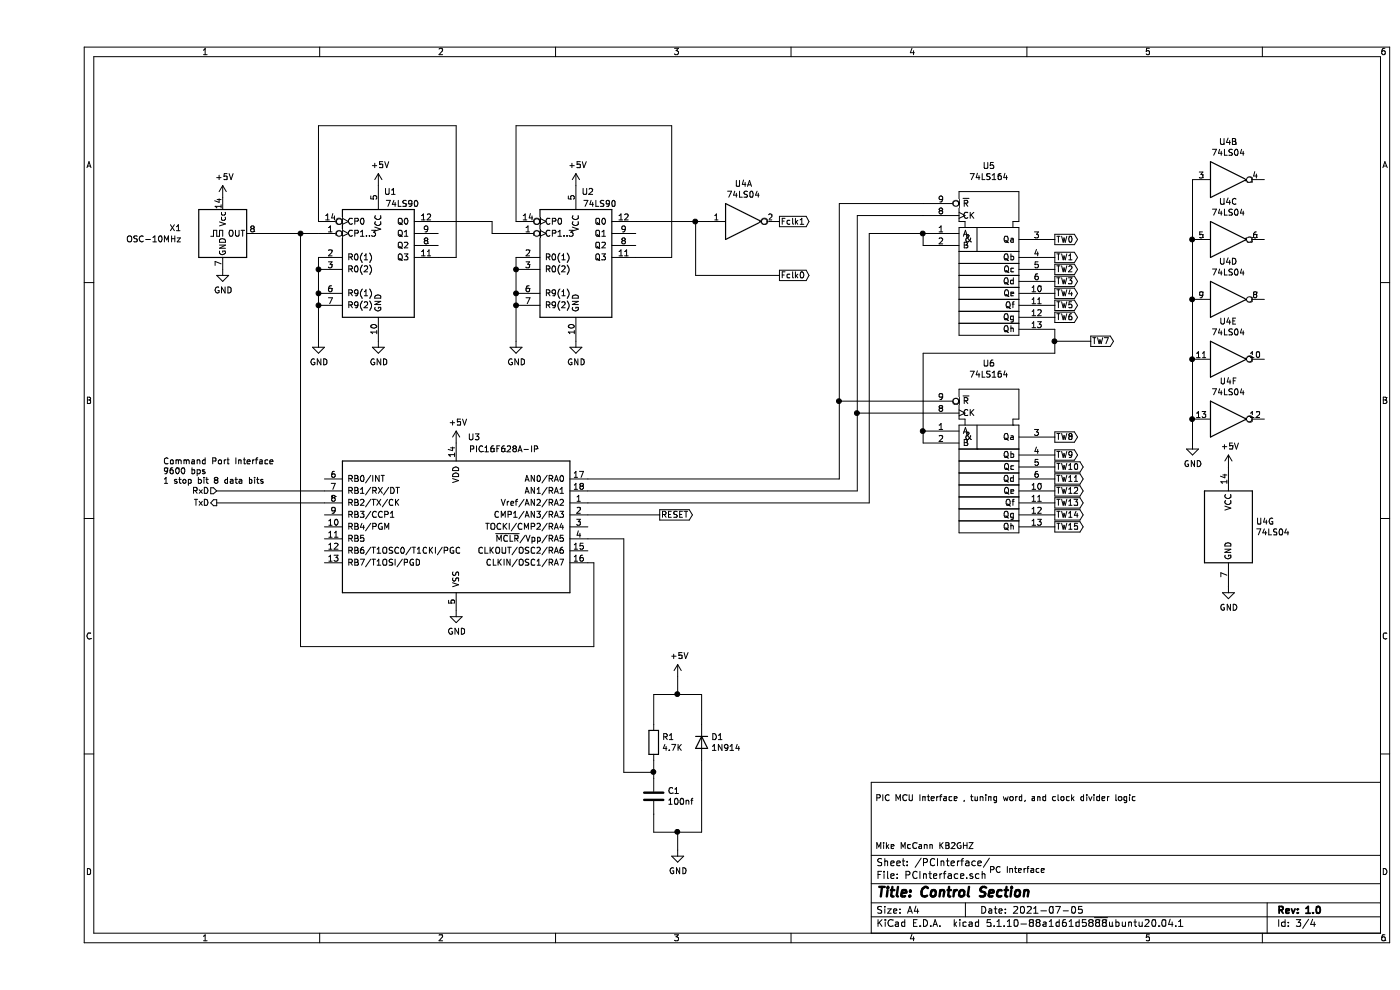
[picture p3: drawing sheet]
EESchema Schematic File Version 4
EELAYER 30 0
EELAYER END
$Descr A4 11693 8268
encoding utf-8
Sheet 3 4
Title "Control Section"
Date "2021-07-05"
Rev "1.0"
Comp ""
Comment1 ""
Comment2 ""
Comment3 ""
Comment4 ""
$EndDescr
Text Notes 7000 6700 0    50   ~ 0
PIC MCU Interface , tuning word, and clock divider logic
Text Notes 7950 7300 0    50   ~ 0
PC Interface
$Comp
L 74xx:74LS90 U1
U 1 1
P 2850 2150
F 0 "U1" H 2950 2700 50  0000 C CNN
F 1 "74LS90" H 3050 2600 50  0000 C CNN
F 2 "" H 2850 2150 50  0001 C CNN
F 3 "http://www.ti.com/lit/gpn/sn74LS90" H 2850 2150 50  0001 C CNN
	1    2850 2150
	1    0    0    -1  
$EndComp
$Comp
L 74xx:74LS90 U2
U 1 1
P 4500 2150
F 0 "U2" H 4600 2700 50  0000 C CNN
F 1 "74LS90" H 4700 2600 50  0000 C CNN
F 2 "" H 4500 2150 50  0001 C CNN
F 3 "http://www.ti.com/lit/gpn/sn74LS90" H 4500 2150 50  0001 C CNN
	1    4500 2150
	1    0    0    -1  
$EndComp
$Comp
L MCU_Microchip_PIC16:PIC16F628A-IP U3
U 1 1
P 3500 4400
F 0 "U3" H 3650 5150 50  0000 C CNN
F 1 "PIC16F628A-IP" H 3900 5050 50  0000 C CNN
F 2 "" H 3500 4400 50  0001 C CIN
F 3 "http://ww1.microchip.com/downloads/en/DeviceDoc/40300c.pdf" H 3500 4400 50  0001 C CNN
	1    3500 4400
	1    0    0    -1  
$EndComp
$Comp
L 74xx_IEEE:74164 U5
U 1 1
P 7950 1950
F 0 "U5" H 7950 2516 50  0000 C CNN
F 1 "74LS164" H 7950 2425 50  0000 C CNN
F 2 "" H 7950 1950 50  0001 C CNN
F 3 "" H 7950 1950 50  0001 C CNN
	1    7950 1950
	1    0    0    -1  
$EndComp
$Comp
L 74xx_IEEE:74164 U6
U 1 1
P 7950 3600
F 0 "U6" H 7950 4166 50  0000 C CNN
F 1 "74LS164" H 7950 4075 50  0000 C CNN
F 2 "" H 7950 3600 50  0001 C CNN
F 3 "" H 7950 3600 50  0001 C CNN
	1    7950 3600
	1    0    0    -1  
$EndComp
$Comp
L 74xx:74LS04 U4
U 1 1
P 5900 1850
F 0 "U4" H 5900 2167 50  0000 C CNN
F 1 "74LS04" H 5900 2076 50  0000 C CNN
F 2 "" H 5900 1850 50  0001 C CNN
F 3 "http://www.ti.com/lit/gpn/sn74LS04" H 5900 1850 50  0001 C CNN
	1    5900 1850
	1    0    0    -1  
$EndComp
Wire Wire Line
	5000 2150 5300 2150
$Comp
L power:GND #PWR?
U 1 1
P 2850 2850
F 0 "#PWR?" H 2850 2600 50  0001 C CNN
F 1 "GND" H 2855 2677 50  0000 C CNN
F 2 "" H 2850 2850 50  0001 C CNN
F 3 "" H 2850 2850 50  0001 C CNN
	1    2850 2850
	1    0    0    -1  
$EndComp
$Comp
L power:GND #PWR?
U 1 1
P 4500 2850
F 0 "#PWR?" H 4500 2600 50  0001 C CNN
F 1 "GND" H 4505 2677 50  0000 C CNN
F 2 "" H 4500 2850 50  0001 C CNN
F 3 "" H 4500 2850 50  0001 C CNN
	1    4500 2850
	1    0    0    -1  
$EndComp
$Comp
L power:+5V #PWR?
U 1 1
P 3500 3700
F 0 "#PWR?" H 3500 3550 50  0001 C CNN
F 1 "+5V" H 3515 3873 50  0000 C CNN
F 2 "" H 3500 3700 50  0001 C CNN
F 3 "" H 3500 3700 50  0001 C CNN
	1    3500 3700
	1    0    0    -1  
$EndComp
$Comp
L power:GND #PWR?
U 1 1
P 1550 2250
F 0 "#PWR?" H 1550 2000 50  0001 C CNN
F 1 "GND" H 1555 2077 50  0000 C CNN
F 2 "" H 1550 2250 50  0001 C CNN
F 3 "" H 1550 2250 50  0001 C CNN
	1    1550 2250
	1    0    0    -1  
$EndComp
$Comp
L power:+5V #PWR?
U 1 1
P 1550 1650
F 0 "#PWR?" H 1550 1500 50  0001 C CNN
F 1 "+5V" H 1565 1823 50  0000 C CNN
F 2 "" H 1550 1650 50  0001 C CNN
F 3 "" H 1550 1650 50  0001 C CNN
	1    1550 1650
	1    0    0    -1  
$EndComp
$Comp
L power:+5V #PWR?
U 1 1
P 4500 1550
F 0 "#PWR?" H 4500 1400 50  0001 C CNN
F 1 "+5V" H 4515 1723 50  0000 C CNN
F 2 "" H 4500 1550 50  0001 C CNN
F 3 "" H 4500 1550 50  0001 C CNN
	1    4500 1550
	1    0    0    -1  
$EndComp
$Comp
L power:+5V #PWR?
U 1 1
P 2850 1550
F 0 "#PWR?" H 2850 1400 50  0001 C CNN
F 1 "+5V" H 2865 1723 50  0000 C CNN
F 2 "" H 2850 1550 50  0001 C CNN
F 3 "" H 2850 1550 50  0001 C CNN
	1    2850 1550
	1    0    0    -1  
$EndComp
$Comp
L power:GND #PWR?
U 1 1
P 3500 5100
F 0 "#PWR?" H 3500 4850 50  0001 C CNN
F 1 "GND" H 3505 4927 50  0000 C CNN
F 2 "" H 3500 5100 50  0001 C CNN
F 3 "" H 3500 5100 50  0001 C CNN
	1    3500 5100
	1    0    0    -1  
$EndComp
Wire Wire Line
	2350 2150 2350 2250
Connection ~ 2350 2250
Wire Wire Line
	2350 2250 2350 2450
Connection ~ 2350 2450
Wire Wire Line
	2350 2450 2350 2550
Connection ~ 2350 2550
Wire Wire Line
	4000 2150 4000 2250
Connection ~ 4000 2250
Wire Wire Line
	4000 2250 4000 2450
Connection ~ 4000 2450
Wire Wire Line
	4000 2450 4000 2550
Connection ~ 4000 2550
$Comp
L power:GND #PWR?
U 1 1
P 2350 2850
F 0 "#PWR?" H 2350 2600 50  0001 C CNN
F 1 "GND" H 2355 2677 50  0000 C CNN
F 2 "" H 2350 2850 50  0001 C CNN
F 3 "" H 2350 2850 50  0001 C CNN
	1    2350 2850
	1    0    0    -1  
$EndComp
$Comp
L power:GND #PWR?
U 1 1
P 4000 2850
F 0 "#PWR?" H 4000 2600 50  0001 C CNN
F 1 "GND" H 4005 2677 50  0000 C CNN
F 2 "" H 4000 2850 50  0001 C CNN
F 3 "" H 4000 2850 50  0001 C CNN
	1    4000 2850
	1    0    0    -1  
$EndComp
Wire Wire Line
	2350 2550 2350 2850
Wire Wire Line
	4000 2550 4000 2850
Wire Wire Line
	1850 1950 2200 1950
Wire Wire Line
	2350 1850 2350 1050
Wire Wire Line
	2350 1050 3500 1050
Wire Wire Line
	3500 1050 3500 2150
Wire Wire Line
	3500 2150 3350 2150
Wire Wire Line
	4000 1850 4000 1050
Wire Wire Line
	4000 1050 5300 1050
Wire Wire Line
	5300 1050 5300 2150
Wire Wire Line
	3350 1850 3800 1850
Wire Wire Line
	3800 1850 3800 1950
Wire Wire Line
	3800 1950 4000 1950
Wire Wire Line
	5000 1850 5500 1850
Wire Wire Line
	5500 1850 5500 2300
Wire Wire Line
	5500 2300 6200 2300
Connection ~ 5500 1850
Wire Wire Line
	5500 1850 5600 1850
Text GLabel 6200 1850 2    50   Output ~ 0
Fclk1
Text GLabel 6200 2300 2    50   Output ~ 0
Fclk0
Wire Wire Line
	2200 1950 2200 5400
Connection ~ 2200 1950
Wire Wire Line
	2200 1950 2350 1950
Wire Wire Line
	2200 5400 4650 5400
Wire Wire Line
	4650 5400 4650 4700
Wire Wire Line
	4650 4700 4600 4700
Text HLabel 1500 4100 0    50   Input ~ 0
RxD
Text HLabel 1500 4200 0    50   Output ~ 0
TxD
Text Notes 1050 4050 0    50   ~ 0
Command Port Interface\n9600 bps\n1 stop bit 8 data bits\n
Wire Wire Line
	4600 4000 6700 4000
Wire Wire Line
	6700 4000 6700 3350
Wire Wire Line
	6700 1700 7400 1700
Wire Wire Line
	4600 4100 6850 4100
Wire Wire Line
	6850 4100 6850 3450
Wire Wire Line
	6850 1800 7400 1800
Wire Wire Line
	6700 3350 7400 3350
Connection ~ 6700 3350
Wire Wire Line
	6700 3350 6700 1700
Wire Wire Line
	6850 3450 7400 3450
Connection ~ 6850 3450
Wire Wire Line
	6850 3450 6850 1800
Wire Wire Line
	7400 1950 6950 1950
Wire Wire Line
	6950 1950 6950 4200
Wire Wire Line
	6950 4200 4600 4200
Wire Wire Line
	7400 2050 7400 1950
Connection ~ 7400 1950
Wire Wire Line
	8500 2750 8500 2850
Wire Wire Line
	8500 2950 7400 2950
Wire Wire Line
	7400 3600 7400 3700
Text GLabel 8500 2000 2    50   Output ~ 0
TW0
Text GLabel 8500 2150 2    50   Output ~ 0
TW1
Text GLabel 8500 2250 2    50   Output ~ 0
TW2
Text GLabel 8500 2350 2    50   Output ~ 0
TW3
Text GLabel 8500 2450 2    50   Output ~ 0
TW4
Text GLabel 8500 2550 2    50   Output ~ 0
TW5
Text GLabel 8500 2650 2    50   Output ~ 0
TW6
Wire Wire Line
	8500 2850 8800 2850
Connection ~ 8500 2850
Wire Wire Line
	8500 2850 8500 2950
Text GLabel 8800 2850 2    50   Output ~ 0
TW7
Text GLabel 8500 3650 2    50   Output ~ 0
TW8
Text GLabel 8500 3800 2    50   Output ~ 0
TW9
Text GLabel 8500 3900 2    50   Output ~ 0
TW10
Text GLabel 8500 4000 2    50   Output ~ 0
TW11
Text GLabel 8500 4100 2    50   Output ~ 0
TW12
Text GLabel 8500 4200 2    50   Output ~ 0
TW13
Text GLabel 8500 4400 2    50   Output ~ 0
TW15
Text GLabel 8500 4300 2    50   Output ~ 0
TW14
$Comp
L Device:R R1
U 1 1
P 5150 6200
F 0 "R1" H 5220 6246 50  0000 L CNN
F 1 "4.7K" H 5220 6155 50  0000 L CNN
F 2 "" V 5080 6200 50  0001 C CNN
F 3 "~" H 5150 6200 50  0001 C CNN
	1    5150 6200
	1    0    0    -1  
$EndComp
$Comp
L Device:C C1
U 1 1
P 5150 6650
F 0 "C1" H 5265 6696 50  0000 L CNN
F 1 "100nf" H 5265 6605 50  0000 L CNN
F 2 "" H 5188 6500 50  0001 C CNN
F 3 "~" H 5150 6650 50  0001 C CNN
	1    5150 6650
	1    0    0    -1  
$EndComp
$Comp
L Device:D D1
U 1 1
P 5550 6200
F 0 "D1" V 5504 6280 50  0000 L CNN
F 1 "1N914" V 5595 6280 50  0000 L CNN
F 2 "" H 5550 6200 50  0001 C CNN
F 3 "~" H 5550 6200 50  0001 C CNN
	1    5550 6200
	0    1    1    0   
$EndComp
Wire Wire Line
	5550 6350 5550 6950
Wire Wire Line
	5150 6350 5150 6450
Wire Wire Line
	5550 6950 5350 6950
Wire Wire Line
	5150 6950 5150 6800
Wire Wire Line
	5550 6050 5550 5800
Wire Wire Line
	5550 5800 5350 5800
Wire Wire Line
	5150 5800 5150 6050
Wire Wire Line
	5350 6950 5350 7100
Connection ~ 5350 6950
Wire Wire Line
	5350 6950 5150 6950
$Comp
L power:GND #PWR?
U 1 1
P 5350 7100
F 0 "#PWR?" H 5350 6850 50  0001 C CNN
F 1 "GND" H 5355 6927 50  0000 C CNN
F 2 "" H 5350 7100 50  0001 C CNN
F 3 "" H 5350 7100 50  0001 C CNN
	1    5350 7100
	1    0    0    -1  
$EndComp
Wire Wire Line
	5350 5800 5350 5650
Connection ~ 5350 5800
Wire Wire Line
	5350 5800 5150 5800
$Comp
L power:+5V #PWR?
U 1 1
P 5350 5650
F 0 "#PWR?" H 5350 5500 50  0001 C CNN
F 1 "+5V" H 5365 5823 50  0000 C CNN
F 2 "" H 5350 5650 50  0001 C CNN
F 3 "" H 5350 5650 50  0001 C CNN
	1    5350 5650
	1    0    0    -1  
$EndComp
Wire Wire Line
	5150 6450 4900 6450
Connection ~ 5150 6450
Wire Wire Line
	5150 6450 5150 6500
Wire Wire Line
	4600 4500 4900 4500
Wire Wire Line
	4900 4500 4900 6450
$Comp
L 74xx:74LS04 U4
U 2 1
P 9950 1500
F 0 "U4" H 9950 1817 50  0000 C CNN
F 1 "74LS04" H 9950 1726 50  0000 C CNN
F 2 "" H 9950 1500 50  0001 C CNN
F 3 "http://www.ti.com/lit/gpn/sn74LS04" H 9950 1500 50  0001 C CNN
	2    9950 1500
	1    0    0    -1  
$EndComp
$Comp
L 74xx:74LS04 U4
U 3 1
P 9950 2000
F 0 "U4" H 9950 2317 50  0000 C CNN
F 1 "74LS04" H 9950 2226 50  0000 C CNN
F 2 "" H 9950 2000 50  0001 C CNN
F 3 "http://www.ti.com/lit/gpn/sn74LS04" H 9950 2000 50  0001 C CNN
	3    9950 2000
	1    0    0    -1  
$EndComp
$Comp
L 74xx:74LS04 U4
U 4 1
P 9950 2500
F 0 "U4" H 9950 2817 50  0000 C CNN
F 1 "74LS04" H 9950 2726 50  0000 C CNN
F 2 "" H 9950 2500 50  0001 C CNN
F 3 "http://www.ti.com/lit/gpn/sn74LS04" H 9950 2500 50  0001 C CNN
	4    9950 2500
	1    0    0    -1  
$EndComp
$Comp
L 74xx:74LS04 U4
U 5 1
P 9950 3000
F 0 "U4" H 9950 3317 50  0000 C CNN
F 1 "74LS04" H 9950 3226 50  0000 C CNN
F 2 "" H 9950 3000 50  0001 C CNN
F 3 "http://www.ti.com/lit/gpn/sn74LS04" H 9950 3000 50  0001 C CNN
	5    9950 3000
	1    0    0    -1  
$EndComp
$Comp
L 74xx:74LS04 U4
U 6 1
P 9950 3500
F 0 "U4" H 9950 3817 50  0000 C CNN
F 1 "74LS04" H 9950 3726 50  0000 C CNN
F 2 "" H 9950 3500 50  0001 C CNN
F 3 "http://www.ti.com/lit/gpn/sn74LS04" H 9950 3500 50  0001 C CNN
	6    9950 3500
	1    0    0    -1  
$EndComp
$Comp
L 74xx:74LS04 U4
U 7 1
P 9950 4400
F 0 "U4" H 10180 4446 50  0000 L CNN
F 1 "74LS04" H 10180 4355 50  0000 L CNN
F 2 "" H 9950 4400 50  0001 C CNN
F 3 "http://www.ti.com/lit/gpn/sn74LS04" H 9950 4400 50  0001 C CNN
	7    9950 4400
	1    0    0    -1  
$EndComp
$Comp
L power:GND #PWR?
U 1 1
P 9950 4900
F 0 "#PWR?" H 9950 4650 50  0001 C CNN
F 1 "GND" H 9955 4727 50  0000 C CNN
F 2 "" H 9950 4900 50  0001 C CNN
F 3 "" H 9950 4900 50  0001 C CNN
	1    9950 4900
	1    0    0    -1  
$EndComp
$Comp
L power:+5V #PWR?
U 1 1
P 9950 3900
F 0 "#PWR?" H 9950 3750 50  0001 C CNN
F 1 "+5V" H 9965 4073 50  0000 C CNN
F 2 "" H 9950 3900 50  0001 C CNN
F 3 "" H 9950 3900 50  0001 C CNN
	1    9950 3900
	1    0    0    -1  
$EndComp
Wire Wire Line
	9650 1500 9650 2000
Connection ~ 9650 2000
Wire Wire Line
	9650 2000 9650 2500
Connection ~ 9650 2500
Wire Wire Line
	9650 2500 9650 3000
Connection ~ 9650 3000
Wire Wire Line
	9650 3000 9650 3500
Connection ~ 9650 3500
Wire Wire Line
	9650 3500 9650 3700
$Comp
L power:GND #PWR?
U 1 1
P 9650 3700
F 0 "#PWR?" H 9650 3450 50  0001 C CNN
F 1 "GND" H 9655 3527 50  0000 C CNN
F 2 "" H 9650 3700 50  0001 C CNN
F 3 "" H 9650 3700 50  0001 C CNN
	1    9650 3700
	1    0    0    -1  
$EndComp
Wire Wire Line
	4600 4300 5200 4300
Text GLabel 5200 4300 2    50   Output ~ 0
RESET
Wire Wire Line
	1500 4100 2400 4100
Wire Wire Line
	1500 4200 2400 4200
Text Notes 7000 7100 0    50   ~ 0
Mike McCann KB2GHZ
$Comp
L Oscillator:ACO-xxxMHz X1
U 1 1
P 1550 1950
F 0 "X1" H 1207 1996 50  0000 R CNN
F 1 "OSC-10MHz" H 1207 1905 50  0000 R CNN
F 2 "Oscillator:Oscillator_DIP-14" H 2000 1600 50  0001 C CNN
F 3 "http://www.conwin.com/datasheets/cx/cx030.pdf" H 1450 1950 50  0001 C CNN
	1    1550 1950
	1    0    0    -1  
$EndComp
Connection ~ 7400 3600
Wire Wire Line
	7400 2950 7400 3600
$EndSCHEMATC
